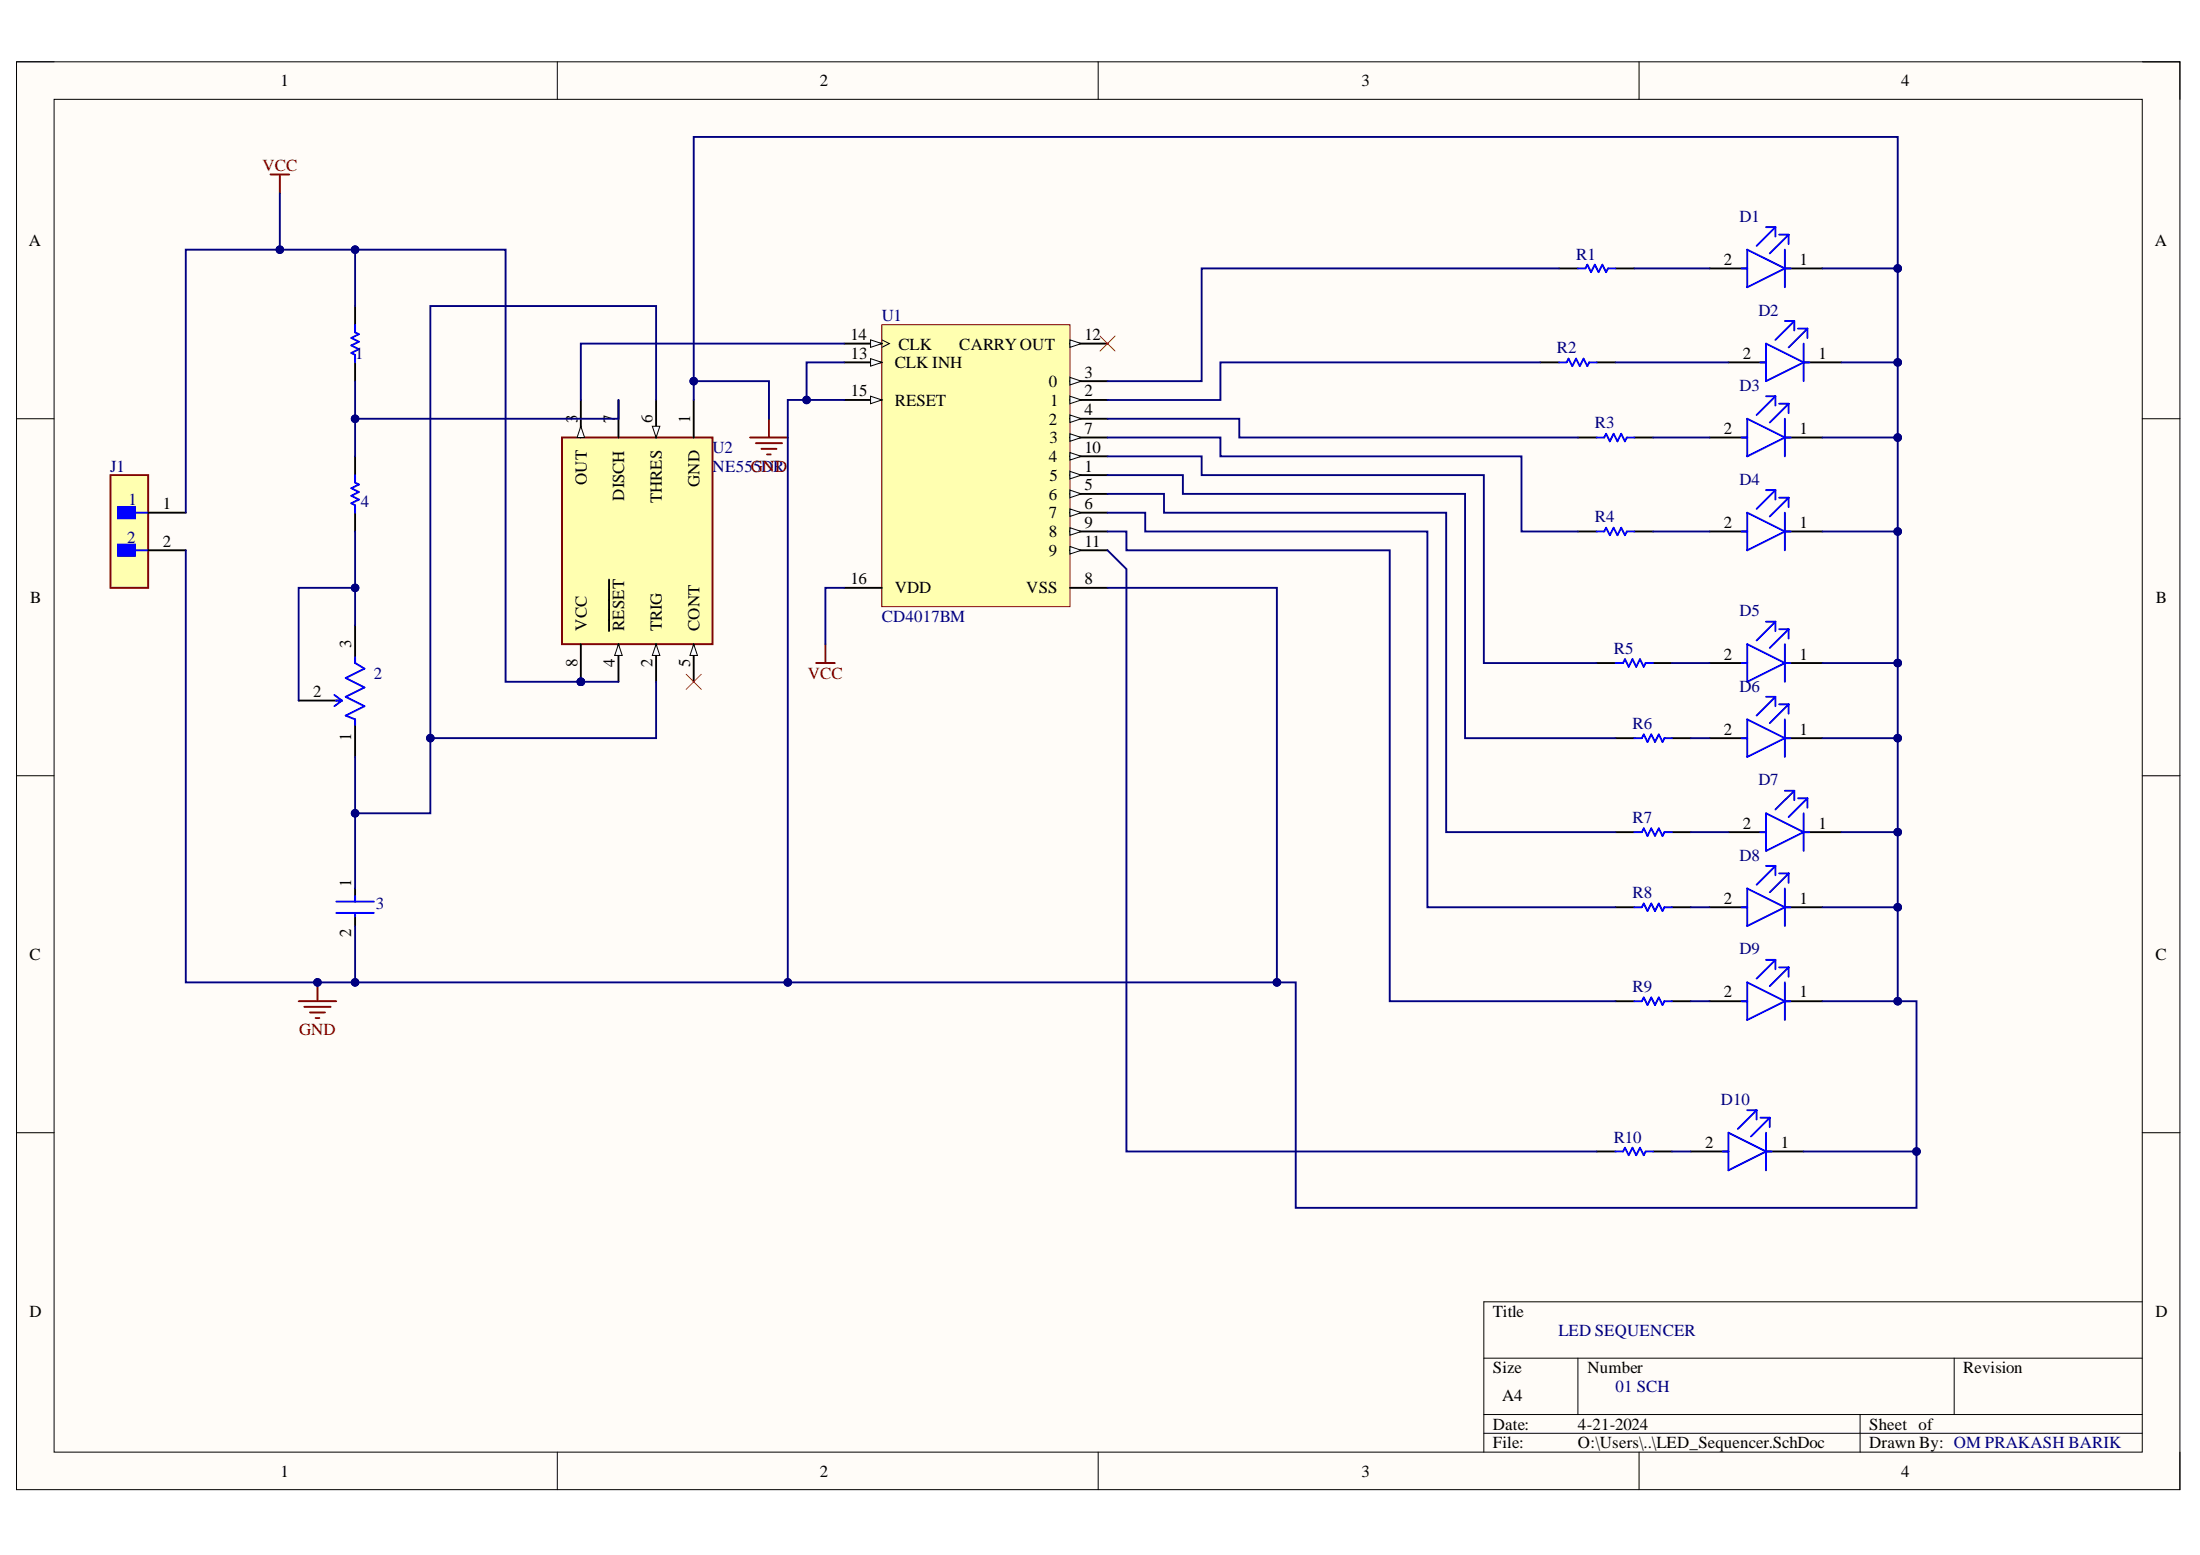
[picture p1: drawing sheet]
# Altium project LED_Sequencer.PrjPcb
1 sheet, 27 parts. Net scope: global (net labels, ports and power ports of the same name join across sheets).
Board file: LED_Sequencer.PcbDoc

## Sheet LED_Sequencer.SchDoc
size A4; SheetNumber: 1; SheetTotal: 1

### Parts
1  ERJ-8ENF1001V  [RESC3216X70X50LL05T20]  (value not drawn)
2  3386P-1-104LF  [FP-3386P-MFG]  (value not drawn)
3  C2012X5R1E105K125AA  [FP-C2012-125-0_2-IPC_A]  (value not drawn)
4  ERJ-8ENF1001V  [RESC3216X70X50LL05T20]  (value not drawn)
D1  HLMP-1719  [FP-HLMP-1719-MFG]  (value not drawn)
D2  HLMP-1719  [FP-HLMP-1719-MFG]  (value not drawn)
D3  HLMP-1719  [FP-HLMP-1719-MFG]  (value not drawn)
D4  HLMP-1719  [FP-HLMP-1719-MFG]  (value not drawn)
D5  HLMP-1719  [FP-HLMP-1719-MFG]  (value not drawn)
D6  HLMP-1719  [FP-HLMP-1719-MFG]  (value not drawn)
D7  HLMP-1719  [FP-HLMP-1719-MFG]  (value not drawn)
D8  HLMP-1719  [FP-HLMP-1719-MFG]  (value not drawn)
D9  HLMP-1719  [FP-HLMP-1719-MFG]  (value not drawn)
D10  HLMP-1719  [FP-HLMP-1719-MFG]  (value not drawn)
J1  M20-9990245  [FP-M20-9990245-MFG]  (value not drawn)
R1  ERJ-8ENF1001V  [RESC3216X70X50LL05T20]  (value not drawn)
R2  ERJ-8ENF1001V  [RESC3216X70X50LL05T20]  (value not drawn)
R3  ERJ-8ENF1001V  [RESC3216X70X50LL05T20]  (value not drawn)
R4  ERJ-8ENF1001V  [RESC3216X70X50LL05T20]  (value not drawn)
R5  ERJ-8ENF1001V  [RESC3216X70X50LL05T20]  (value not drawn)
R6  ERJ-8ENF1001V  [RESC3216X70X50LL05T20]  (value not drawn)
R7  ERJ-8ENF1001V  [RESC3216X70X50LL05T20]  (value not drawn)
R8  ERJ-8ENF1001V  [RESC3216X70X50LL05T20]  (value not drawn)
R9  ERJ-8ENF1001V  [RESC3216X70X50LL05T20]  (value not drawn)
R10  ERJ-8ENF1001V  [RESC3216X70X50LL05T20]  (value not drawn)
U1  CD4017BM  [D0016A_N]
U2  NE555DR  [FP-D0008A-IPC_A]

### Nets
GND: 3.2 D1.1(C) D2.1(C) D3.1(C) D4.1(C) D5.1(C) D6.1(C) D7.1(C) D8.1(C) D9.1(C) D10.1(C) J1.2 U1.8(VSS) U1.13(CLK_INH) U1.15(RESET) U2.1(GND)
VCC: 1.1 J1.1 U1.16(VDD) U2.4(~{RESET}) U2.8(VCC)
Net1_2: 1.2 4.1 U2.7(DISCH)
Net2_1: 2.1(CCW) 3.1 U2.2(TRIG) U2.6(THRES)
Net2_2: 2.2(WIPER) 2.3(CW) 4.2
NetD1_2: D1.2(A) R1.2
NetD2_2: D2.2(A) R2.2
NetD3_2: D3.2(A) R3.2
NetD4_2: D4.2(A) R4.2
NetD5_2: D5.2(A) R5.2
NetD6_2: D6.2(A) R6.2
NetD7_2: D7.2(A) R7.2
NetD8_2: D8.2(A) R8.2
NetD9_2: D9.2(A) R9.2
NetD10_2: D10.2(A) R10.2
NetR1_1: R1.1 U1.3(0)
NetR2_1: R2.1 U1.2(1)
NetR3_1: R3.1 U1.4(2)
NetR4_1: R4.1 U1.7(3)
NetR5_1: R5.1 U1.10(4)
NetR6_1: R6.1 U1.1(5)
NetR7_1: R7.1 U1.5(6)
NetR8_1: R8.1 U1.6(7)
NetR9_1: R9.1 U1.9(8)
NetR10_1: R10.1 U1.11(9)
NetU1_14: U1.14(CLK) U2.3(OUT)

Not connected (* = marked no-connect by the designer): U1 12(CARRY_OUT)*; U2 5(CONT)*

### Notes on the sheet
- LED SEQUENCER
- 01 SCH
- OM PRAKASH BARIK
